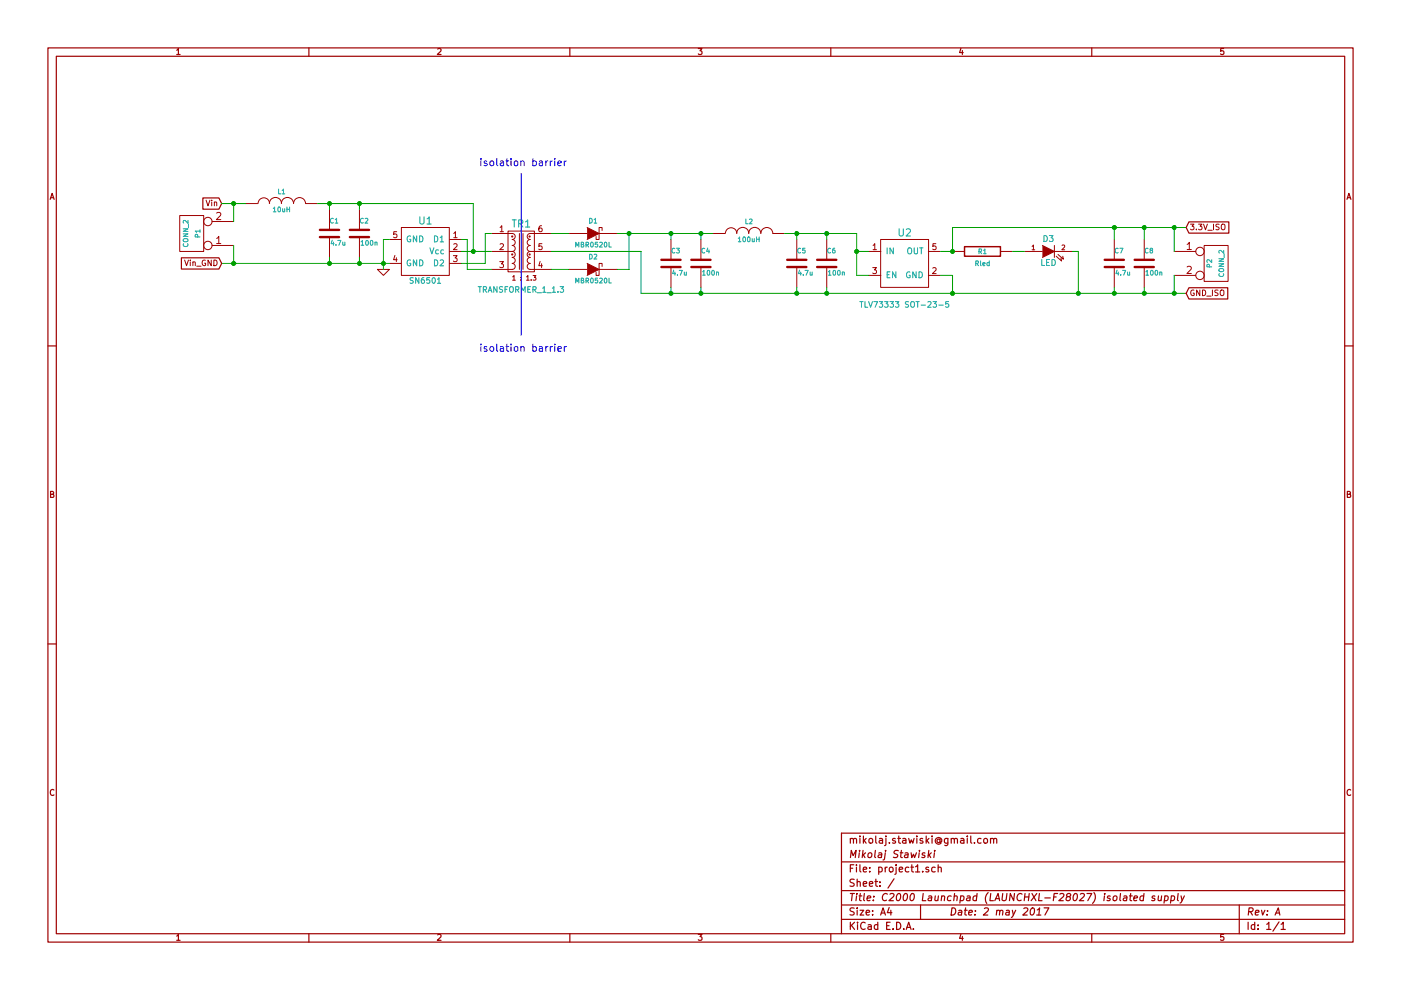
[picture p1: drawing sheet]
EESchema Schematic File Version 2
LIBS:power
LIBS:device
LIBS:transistors
LIBS:conn
LIBS:linear
LIBS:regul
LIBS:74xx
LIBS:cmos4000
LIBS:adc-dac
LIBS:memory
LIBS:xilinx
LIBS:special
LIBS:microcontrollers
LIBS:dsp
LIBS:microchip
LIBS:analog_switches
LIBS:motorola
LIBS:texas
LIBS:intel
LIBS:audio
LIBS:interface
LIBS:digital-audio
LIBS:philips
LIBS:display
LIBS:cypress
LIBS:siliconi
LIBS:opto
LIBS:atmel
LIBS:contrib
LIBS:valves
LIBS:sn6501
LIBS:TRANSFORMER_1_1.3
LIBS:tlv733_sot-23-5
LIBS:project1-cache
EELAYER 27 0
EELAYER END
$Descr A4 11693 8268
encoding utf-8
Sheet 1 1
Title "C2000 Launchpad (LAUNCHXL-F28027) isolated supply"
Date "2 may 2017"
Rev "A"
Comp "Mikolaj Stawiski"
Comment1 "mikolaj.stawiski@gmail.com"
Comment2 ""
Comment3 ""
Comment4 ""
$EndDescr
$Comp
L SN6501 U1
U 1 1
P 3550 2100
F 0 "U1" H 3550 2350 60  0000 C CNN
F 1 "SN6501" H 3550 1850 47  0000 C CNN
F 2 "~" H 3550 2100 60  0000 C CNN
F 3 "~" H 3550 2100 60  0000 C CNN
	1    3550 2100
	1    0    0    -1  
$EndComp
$Comp
L GND #PWR01
U 1 1
P 3200 2250
F 0 "#PWR01" H 3200 2250 30  0001 C CNN
F 1 "GND" H 3200 2180 30  0001 C CNN
F 2 "" H 3200 2250 60  0000 C CNN
F 3 "" H 3200 2250 60  0000 C CNN
	1    3200 2250
	1    0    0    -1  
$EndComp
$Comp
L INDUCTOR L1
U 1 1
P 2350 1700
F 0 "L1" V 2450 1700 40  0000 C CNN
F 1 "10uH" V 2300 1700 40  0000 C CNN
F 2 "~" H 2350 1700 60  0000 C CNN
F 3 "~" H 2350 1700 60  0000 C CNN
	1    2350 1700
	0    -1   -1   0   
$EndComp
$Comp
L C C2
U 1 1
P 3000 1950
F 0 "C2" H 3000 2050 40  0000 L CNN
F 1 "100n" H 3006 1865 40  0000 L CNN
F 2 "~" H 3038 1800 30  0000 C CNN
F 3 "~" H 3000 1950 60  0000 C CNN
	1    3000 1950
	1    0    0    -1  
$EndComp
$Comp
L C C1
U 1 1
P 2750 1950
F 0 "C1" H 2750 2050 40  0000 L CNN
F 1 "4.7u" H 2756 1865 40  0000 L CNN
F 2 "~" H 2788 1800 30  0000 C CNN
F 3 "~" H 2750 1950 60  0000 C CNN
	1    2750 1950
	1    0    0    -1  
$EndComp
$Comp
L CONN_2 P1
U 1 1
P 1600 1950
F 0 "P1" V 1550 1950 40  0000 C CNN
F 1 "CONN_2" V 1650 1950 40  0000 C CNN
F 2 "" H 1600 1950 60  0000 C CNN
F 3 "" H 1600 1950 60  0000 C CNN
	1    1600 1950
	-1   0    0    1   
$EndComp
$Comp
L TRANSFORMER_1_1.3 TR1
U 1 1
P 4350 2150
F 0 "TR1" H 4350 2425 60  0000 C CNN
F 1 "TRANSFORMER_1_1.3" H 4350 1875 47  0000 C CNN
F 2 "~" H 4550 2150 60  0000 C CNN
F 3 "~" H 4550 2150 60  0000 C CNN
	1    4350 2150
	1    0    0    -1  
$EndComp
$Comp
L DIODESCH D1
U 1 1
P 4950 1950
F 0 "D1" H 4950 2050 40  0000 C CNN
F 1 "MBR0520L" H 4950 1850 40  0000 C CNN
F 2 "~" H 4950 1950 60  0000 C CNN
F 3 "~" H 4950 1950 60  0000 C CNN
	1    4950 1950
	1    0    0    -1  
$EndComp
$Comp
L DIODESCH D2
U 1 1
P 4950 2250
F 0 "D2" H 4950 2350 40  0000 C CNN
F 1 "MBR0520L" H 4950 2150 40  0000 C CNN
F 2 "~" H 4950 2250 60  0000 C CNN
F 3 "~" H 4950 2250 60  0000 C CNN
	1    4950 2250
	1    0    0    -1  
$EndComp
$Comp
L C C3
U 1 1
P 5600 2200
F 0 "C3" H 5600 2300 40  0000 L CNN
F 1 "4.7u" H 5606 2115 40  0000 L CNN
F 2 "~" H 5638 2050 30  0000 C CNN
F 3 "~" H 5600 2200 60  0000 C CNN
	1    5600 2200
	1    0    0    -1  
$EndComp
$Comp
L C C4
U 1 1
P 5850 2200
F 0 "C4" H 5850 2300 40  0000 L CNN
F 1 "100n" H 5856 2115 40  0000 L CNN
F 2 "~" H 5888 2050 30  0000 C CNN
F 3 "~" H 5850 2200 60  0000 C CNN
	1    5850 2200
	1    0    0    -1  
$EndComp
$Comp
L INDUCTOR L2
U 1 1
P 6250 1950
F 0 "L2" V 6350 1950 40  0000 C CNN
F 1 "100uH" V 6200 1950 40  0000 C CNN
F 2 "~" H 6250 1950 60  0000 C CNN
F 3 "~" H 6250 1950 60  0000 C CNN
	1    6250 1950
	0    -1   -1   0   
$EndComp
$Comp
L C C5
U 1 1
P 6650 2200
F 0 "C5" H 6650 2300 40  0000 L CNN
F 1 "4.7u" H 6656 2115 40  0000 L CNN
F 2 "~" H 6688 2050 30  0000 C CNN
F 3 "~" H 6650 2200 60  0000 C CNN
	1    6650 2200
	1    0    0    -1  
$EndComp
$Comp
L C C6
U 1 1
P 6900 2200
F 0 "C6" H 6900 2300 40  0000 L CNN
F 1 "100n" H 6906 2115 40  0000 L CNN
F 2 "~" H 6938 2050 30  0000 C CNN
F 3 "~" H 6900 2200 60  0000 C CNN
	1    6900 2200
	1    0    0    -1  
$EndComp
$Comp
L TLV733_SOT-23-5 U2
U 1 1
P 7550 2200
F 0 "U2" H 7550 2450 60  0000 C CNN
F 1 "TLV73333 SOT-23-5" H 7550 1850 47  0000 C CNN
F 2 "~" H 7550 2200 60  0000 C CNN
F 3 "~" H 7550 2200 60  0000 C CNN
	1    7550 2200
	1    0    0    -1  
$EndComp
Wire Wire Line
	3250 2000 3200 2000
Wire Wire Line
	3200 2000 3200 2250
Wire Wire Line
	1850 2200 3250 2200
Connection ~ 3200 2200
Wire Wire Line
	2650 1700 3950 1700
Connection ~ 2750 1700
Connection ~ 3000 2200
Wire Wire Line
	3850 2100 4100 2100
Wire Wire Line
	3950 1700 3950 2100
Connection ~ 3000 1700
Connection ~ 2750 2200
Connection ~ 3950 2100
Wire Wire Line
	4750 1950 4600 1950
Wire Wire Line
	4600 2250 4750 2250
Wire Wire Line
	5150 2250 5250 2250
Wire Wire Line
	5250 2250 5250 1950
Wire Wire Line
	5150 1950 5950 1950
Wire Wire Line
	4600 2100 5350 2100
Wire Wire Line
	5350 2100 5350 2450
Wire Wire Line
	5600 1950 5600 2000
Connection ~ 5250 1950
Wire Wire Line
	5850 1950 5850 2000
Connection ~ 5600 1950
Wire Wire Line
	5600 2450 5600 2400
Wire Wire Line
	5850 2450 5850 2400
Connection ~ 5600 2450
Wire Wire Line
	6550 1950 7150 1950
Wire Wire Line
	6650 1950 6650 2000
Wire Wire Line
	6900 1950 6900 2000
Connection ~ 6650 1950
Wire Wire Line
	6650 2450 6650 2400
Connection ~ 5850 2450
Wire Wire Line
	6900 2450 6900 2400
Connection ~ 6650 2450
Connection ~ 5850 1950
Connection ~ 6900 2450
Wire Wire Line
	7250 2100 7150 2100
Wire Wire Line
	7150 1950 7150 2300
Connection ~ 6900 1950
Wire Wire Line
	7850 2300 7950 2300
Wire Wire Line
	7950 2300 7950 2450
Text GLabel 9900 1900 2    47   Input ~ 0
3.3V_ISO
$Comp
L R R1
U 1 1
P 8200 2100
F 0 "R1" V 8200 2100 40  0000 C CNN
F 1 "Rled" V 8100 2100 40  0000 C CNN
F 2 "~" V 8130 2100 30  0000 C CNN
F 3 "~" H 8200 2100 30  0000 C CNN
	1    8200 2100
	0    -1   -1   0   
$EndComp
$Comp
L LED D3
U 1 1
P 8750 2100
F 0 "D3" H 8750 2200 50  0000 C CNN
F 1 "LED" H 8750 2000 50  0000 C CNN
F 2 "~" H 8750 2100 60  0000 C CNN
F 3 "~" H 8750 2100 60  0000 C CNN
	1    8750 2100
	1    0    0    -1  
$EndComp
Connection ~ 7950 2450
Wire Wire Line
	3000 2150 3000 2200
Wire Wire Line
	2750 2150 2750 2200
Wire Wire Line
	2750 1750 2750 1700
Wire Wire Line
	3000 1750 3000 1700
$Comp
L CONN_2 P2
U 1 1
P 10150 2200
F 0 "P2" V 10100 2200 40  0000 C CNN
F 1 "CONN_2" V 10200 2200 40  0000 C CNN
F 2 "" H 10150 2200 60  0000 C CNN
F 3 "" H 10150 2200 60  0000 C CNN
	1    10150 2200
	1    0    0    -1  
$EndComp
Connection ~ 9000 2450
Wire Wire Line
	8950 2100 9000 2100
Wire Wire Line
	9000 2100 9000 2450
Wire Wire Line
	8450 2100 8550 2100
Wire Wire Line
	5350 2450 9900 2450
Wire Wire Line
	7850 2100 7950 2100
Connection ~ 7950 2100
$Comp
L C C7
U 1 1
P 9300 2200
F 0 "C7" H 9300 2300 40  0000 L CNN
F 1 "4.7u" H 9306 2115 40  0000 L CNN
F 2 "~" H 9338 2050 30  0000 C CNN
F 3 "~" H 9300 2200 60  0000 C CNN
	1    9300 2200
	1    0    0    -1  
$EndComp
$Comp
L C C8
U 1 1
P 9550 2200
F 0 "C8" H 9550 2300 40  0000 L CNN
F 1 "100n" H 9556 2115 40  0000 L CNN
F 2 "~" H 9588 2050 30  0000 C CNN
F 3 "~" H 9550 2200 60  0000 C CNN
	1    9550 2200
	1    0    0    -1  
$EndComp
Wire Wire Line
	9300 2450 9300 2400
Wire Wire Line
	9550 2450 9550 2400
Connection ~ 9300 2450
Connection ~ 9550 2450
Text GLabel 1850 2200 0    47   Input ~ 0
Vin_GND
Text GLabel 9900 2450 2    47   Input ~ 0
GND_ISO
Wire Wire Line
	7950 2100 7950 1900
Wire Wire Line
	7950 1900 9900 1900
Wire Wire Line
	9300 1900 9300 2000
Wire Wire Line
	9550 1900 9550 2000
Connection ~ 9300 1900
Connection ~ 9550 1900
Text GLabel 1850 1700 0    47   Input ~ 0
Vin
Wire Wire Line
	1850 1700 2050 1700
Wire Notes Line
	4350 1450 4350 2800
Text Notes 4000 2950 0    60   ~ 0
isolation barrier
Text Notes 4000 1400 0    60   ~ 0
isolation barrier
Wire Wire Line
	4100 1950 4050 1950
Wire Wire Line
	4050 1950 4050 2200
Wire Wire Line
	4050 2200 3850 2200
Wire Wire Line
	4100 2250 3900 2250
Wire Wire Line
	3900 2250 3900 2000
Wire Wire Line
	3900 2000 3850 2000
Wire Wire Line
	7150 2300 7250 2300
Connection ~ 7150 2100
Wire Wire Line
	9800 1900 9800 2100
Connection ~ 9800 1900
Wire Wire Line
	9800 2450 9800 2300
Connection ~ 9800 2450
Wire Wire Line
	1950 1700 1950 1850
Connection ~ 1950 1700
Wire Wire Line
	1950 2050 1950 2200
Connection ~ 1950 2200
$EndSCHEMATC
